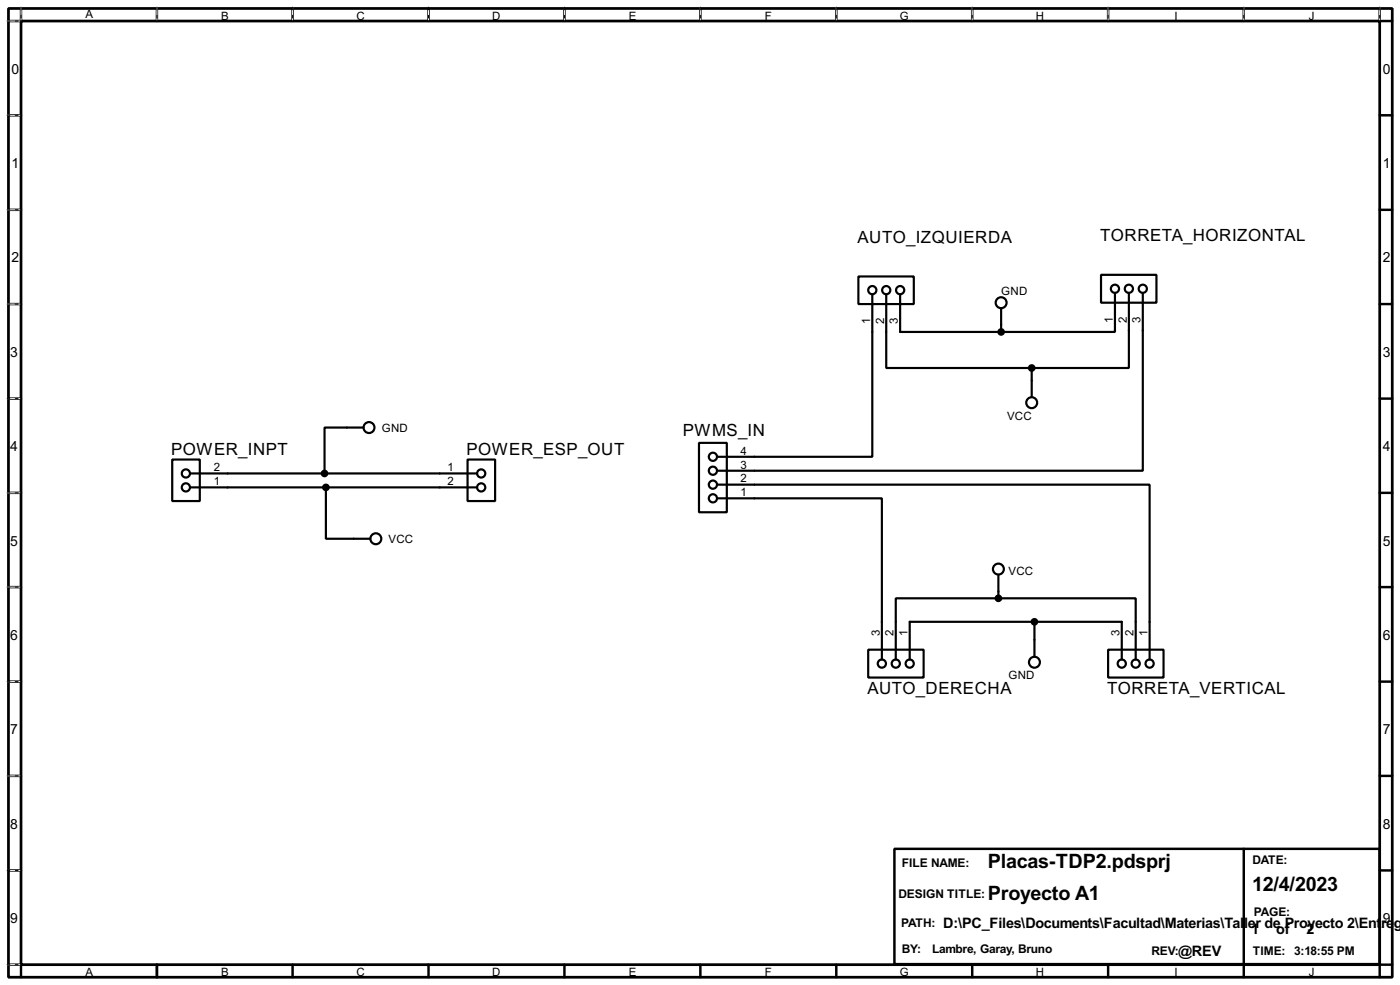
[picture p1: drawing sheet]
<svg xmlns="http://www.w3.org/2000/svg" width="256mm" height="180mm" viewBox="0 0 256 180" stroke-linecap="round" stroke-linejoin="round" font-family="sans-serif">
<path d="M1.6 1.6h253.5v177.3h-253.5zM3.9 3.9h248.9v172.7h-248.9z" fill="none" stroke="#000" stroke-width=".5"/>
<g fill="none" stroke="#000" stroke-width=".45">
<path d="M3.9 1.6v2.3h-2.3M28.8 1.6v2.3M53.6 1.6v2.3M78.5 1.6v2.3M103.4 1.6v2.3M128.3 1.6v2.3M153.2 1.6v2.3M178.1 1.6v2.3M203 1.6v2.3M227.9 1.6v2.3M252.8 1.6v2.3h2.3M1.6 21.1h2.3"/>
<path d="M1.6 38.4h2.3M252.8 21.1h2.3M252.8 38.4h2.3M1.6 55.7h2.3M252.8 55.7h2.3M1.6 73h2.3M252.8 73h2.3M1.6 90.2h2.3M252.8 90.2h2.3M1.6 107.5h2.3M252.8 107.5h2.3M1.6 124.8h2.3"/>
<path d="M252.8 124.8h2.3M1.6 142h2.3M1.6 159.3h2.3M163.9 155.4h88.9v21.1h-88.9zM227.9 155.4v21.1M252.8 142h2.3M252.8 159.3h2.3M1.6 176.6h2.3v2.3M28.8 176.6v2.3M53.6 176.6v2.3M78.5 176.6v2.3M103.4 176.6v2.3"/>
<path d="M128.3 176.6v2.3M153.2 176.6v2.3M178.1 176.6v2.3M203 176.6v2.3M227.9 176.6v2.3M255.1 176.6h-2.3v2.3"/>
</g>
<g fill="none" stroke="#fff" stroke-width=".18">
<path d="M1.3 3.9h2.3M3.9 1.3v2.3M28.8 1.3v2.3M53.6 1.3v2.3M78.5 1.3v2.3M103.4 1.3v2.3M128.3 1.3v2.3M153.2 1.3v2.3M178.1 1.3v2.3M203 1.3v2.3M227.9 1.3v2.3M252.8 1.3v2.3"/>
<path d="M1.3 21.1h2.3M1.3 38.4h2.3M1.3 55.7h2.3M1.3 73h2.3M1.3 90.2h2.3M1.3 107.5h2.3M1.3 124.8h2.3M1.3 142h2.3M1.3 159.3h2.3M1.3 176.6h2.3"/>
</g>
<g fill="none" stroke="#000" stroke-width=".18" stroke-dasharray=".5 1">
<path d="M1.3 3.9h2.3M3.9 1.3v2.3M28.8 1.3v2.3M53.6 1.3v2.3M78.5 1.3v2.3M103.4 1.3v2.3M128.3 1.3v2.3M153.2 1.3v2.3M178.1 1.3v2.3M203 1.3v2.3M227.9 1.3v2.3M252.8 1.3v2.3"/>
<path d="M1.3 21.1h2.3M1.3 38.4h2.3M1.3 55.7h2.3M1.3 73h2.3M1.3 90.2h2.3M1.3 107.5h2.3M1.3 124.8h2.3M1.3 142h2.3M1.3 159.3h2.3M1.3 176.6h2.3"/>
</g>
<g fill="none" stroke="#000" stroke-width=".4">
<path d="M157.3 50.6h10.1v5.1h-10.1zM159.8 53.9v29.7h-28.4M162.4 53.9v13.5h26.6M164.9 53.9v6.9h18.5M183.4 56.4v4.4M201.7 50.3h10.2v5.1h-10.2zM204.3 53.6v7.2h-20.9M206.8 53.6v13.8h-17.8M209.4 53.6v32.6h-78M66.6 78.3h-7.1v8.4M189 67.4v5.3M31.6 84.1h5v7.6h-5z"/>
<path d="M34.9 86.7h52.5M34.9 89.2h52.5M59.7 89.2v9.4h8.2M85.7 84.1h5v7.6h-5zM128.1 81.1h5.1v12.7h-5.1zM131.4 91.2h30.2v29.5M131.4 88.7h79.2v32M159.1 118.9h10.1v5.1h-10.1zM182.9 109.5h-18.8v11.2M182.9 109.5h25.2v11.2M182.9 105.2v4.3M189.5 113.8v6.4"/>
<path d="M203 118.9h10.2v5.1h-10.2zM166.7 120.7v-6.9h38.8v6.9"/>
<circle cx="159.8" cy="53.1" r=".75"/>
<circle cx="162.3" cy="53.1" r=".75"/>
<circle cx="164.9" cy="53.1" r=".75"/>
<circle cx="183.4" cy="55.4" r="1"/>
<circle cx="204.2" cy="52.9" r=".75"/>
<circle cx="206.8" cy="52.9" r=".75"/>
<circle cx="209.3" cy="52.9" r=".75"/>
<circle cx="67.6" cy="78.3" r="1"/>
<circle cx="189" cy="73.7" r="1"/>
<circle cx="34" cy="86.7" r=".75"/>
<circle cx="34" cy="89.2" r=".75"/>
<circle cx="68.8" cy="98.6" r="1"/>
<circle cx="88.1" cy="86.7" r=".75"/>
<circle cx="88.1" cy="89.2" r=".75"/>
<circle cx="130.6" cy="86.2" r=".75"/>
<circle cx="130.6" cy="88.7" r=".75"/>
<circle cx="130.6" cy="91.2" r=".75"/>
<circle cx="130.6" cy="83.6" r=".75"/>
<circle cx="182.9" cy="104.2" r="1"/>
<circle cx="161.5" cy="121.5" r=".75"/>
<circle cx="164.1" cy="121.5" r=".75"/>
<circle cx="166.6" cy="121.5" r=".75"/>
<circle cx="189.5" cy="121.2" r="1"/>
<circle cx="205.5" cy="121.5" r=".75"/>
<circle cx="208" cy="121.5" r=".75"/>
<circle cx="210.6" cy="121.5" r=".75"/>
</g>
<g fill="#000" stroke="#000" stroke-width=".4">
<circle cx="183.4" cy="60.8" r=".5"/>
<circle cx="189" cy="67.4" r=".5"/>
<circle cx="59.4" cy="86.7" r=".5"/>
<circle cx="59.7" cy="89.2" r=".5"/>
<circle cx="182.9" cy="109.5" r=".5"/>
<circle cx="189.5" cy="113.8" r=".5"/>
</g>
<g font-size="4.1">
<text x="181" y="158.9">Placas-TDP2.pdsprj</text>
<text x="181" y="164.8">Proyecto A1</text>
<text x="229.4" y="163">12/4/2023</text>
</g>
<g font-size="3.5">
<text x="157.1" y="44.4">AUTO_IZQUIERDA</text>
<text x="201.6" y="44.1">TORRETA_HORIZONTAL</text>
<text x="31.4" y="83.3">POWER_INPT</text>
<text x="85.5" y="83.3">POWER_ESP_OUT</text>
<text x="125.1" y="79.7">PWMS_IN</text>
<text x="158.9" y="127.1">AUTO_DERECHA</text>
<text x="202.8" y="127.1">TORRETA_VERTICAL</text>
</g>
<g font-size="3">
<text x="172.8" y="169.8">D:\PC_Files\Documents\Facultad\Materias\Tal</text>
<text x="227.9" y="169.8">l</text>
<text x="228.6" y="169.8">er de Proyecto 2\Ent</text>
<text x="229.2" y="170.9">1</text>
<text x="233.8" y="170.9">of</text>
<text x="239.4" y="170.9">2</text>
<text x="253" y="169.8">re</text>
<text x="255.4" y="169.8">g</text>
<text x="215.9" y="174.9">@REV</text>
</g>
<g font-size="2.9">
<text x="2.1" y="13.5">0</text>
<text x="253.4" y="13.5">0</text>
<text x="2.1" y="30.7">1</text>
<text x="253.4" y="30.7">1</text>
<text x="2.1" y="48">2</text>
<text x="253.4" y="48">2</text>
<text x="1.9" y="65.3">3</text>
<text x="253.4" y="65.3">3</text>
<text x="1.9" y="82.5">4</text>
<text x="253.4" y="82.5">4</text>
<text x="1.9" y="99.9">5</text>
<text x="253.4" y="99.9">5</text>
<text x="1.9" y="117.1">6</text>
<text x="253.4" y="117.1">6</text>
<text x="1.9" y="134.4">7</text>
<text x="253.4" y="134.4">7</text>
<text x="1.9" y="151.7">8</text>
<text x="253.4" y="151.7">8</text>
<text x="1.9" y="168.9">9</text>
<text x="253.4" y="168.9">9</text>
</g>
<g font-size="2.5">
<text x="165.2" y="158.7">FILE NAME:</text>
<text x="229.4" y="158.2">DATE:</text>
<text x="164.6" y="164.3">DESIGN TITLE:</text>
<text x="229.7" y="167.6">PAGE:</text>
<text x="165.1" y="169.6">PATH:</text>
<text x="165.2" y="174.5">BY:</text>
<text x="170.7" y="174.5">Lambre, Garay, Bruno</text>
<text x="210.9" y="174.7">REV:</text>
<text x="229.5" y="174.7">TIME: 3:18:55 PM</text>
</g>
<g font-size="2.4">
<text x="15.6" y="3.4">A</text>
<text x="40.5" y="3.6">B</text>
<text x="65.3" y="3.6">C</text>
<text x="90.2" y="3.6">D</text>
<text x="115.2" y="3.6">E</text>
<text x="140.1" y="3.6">F</text>
<text x="164.8" y="3.6">G</text>
<text x="189.8" y="3.6">H</text>
<text x="215.1" y="3.6">I</text>
<text x="239.8" y="3.6">J</text>
<text x="183.4" y="53.9">GND</text>
<text x="159.4" y="59.4" transform="rotate(-90 159.4 59.4)">1</text>
<text x="161.9" y="59.4" transform="rotate(-90 161.9 59.4)">2</text>
<text x="164.5" y="59.4" transform="rotate(-90 164.5 59.4)">3</text>
<text x="203.9" y="59.1" transform="rotate(-90 203.9 59.1)">1</text>
<text x="206.4" y="59.1" transform="rotate(-90 206.4 59.1)">2</text>
<text x="209" y="59.1" transform="rotate(-90 209 59.1)">3</text>
<text x="184.5" y="76.8">VCC</text>
<text x="69.9" y="79">GND</text>
<text x="135.7" y="83.2">4</text>
<text x="39.2" y="88.8">1</text>
<text x="39.2" y="86.3">2</text>
<text x="82" y="86.3">1</text>
<text x="82" y="88.8">2</text>
<text x="135.7" y="88.3">2</text>
<text x="135.7" y="85.7">3</text>
<text x="135.7" y="90.8">1</text>
<text x="71.2" y="99.4">VCC</text>
<text x="184.7" y="105.2">VCC</text>
<text x="161.2" y="116.4" transform="rotate(-90 161.2 116.4)">3</text>
<text x="163.7" y="116.3" transform="rotate(-90 163.7 116.3)">2</text>
<text x="166.3" y="116.4" transform="rotate(-90 166.3 116.4)">1</text>
<text x="205.1" y="116.4" transform="rotate(-90 205.1 116.4)">3</text>
<text x="207.7" y="116.4" transform="rotate(-90 207.7 116.4)">2</text>
<text x="210.2" y="116.4" transform="rotate(-90 210.2 116.4)">1</text>
<text x="184.7" y="124.3">GND</text>
<text x="15.6" y="178.7">A</text>
<text x="40.5" y="178.7">B</text>
<text x="65.3" y="178.7">C</text>
<text x="90.2" y="178.7">D</text>
<text x="115.2" y="178.7">E</text>
<text x="140.1" y="178.7">F</text>
<text x="164.8" y="178.7">G</text>
<text x="189.8" y="178.7">H</text>
<text x="215.1" y="178.7">I</text>
<text x="239.8" y="178.7">J</text>
</g>
</svg>
